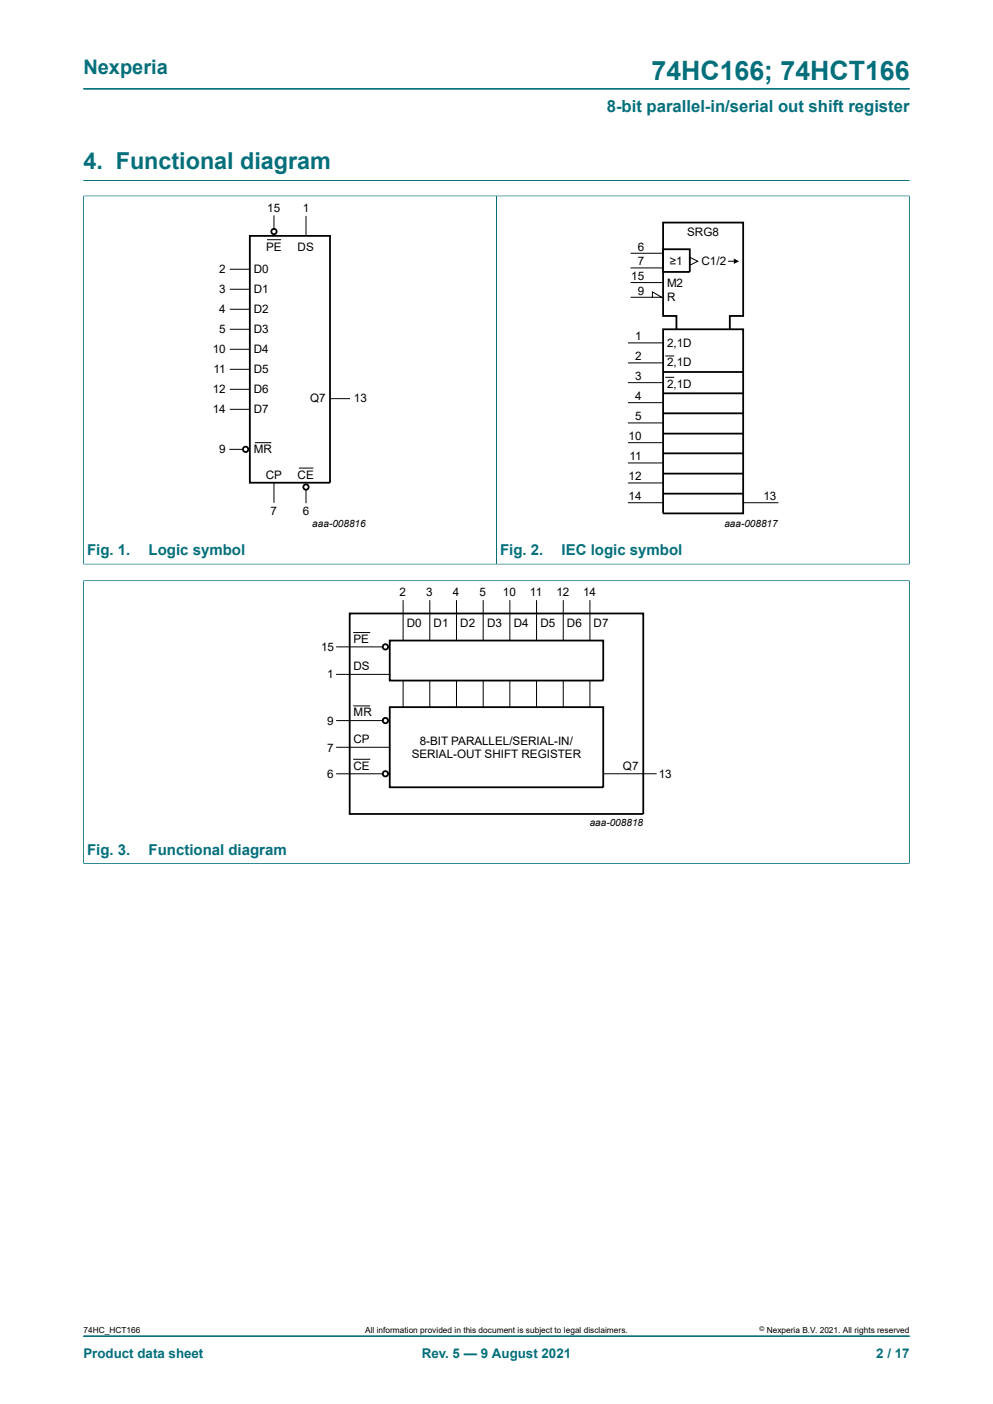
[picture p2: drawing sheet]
<svg xmlns="http://www.w3.org/2000/svg" width="210mm" height="297mm" viewBox="0 0 210 297" stroke-linecap="round" stroke-linejoin="round" font-family="sans-serif">
<path d="M17.6 18.8h174.8M17.6 38.2h174.8M17.6 41.5h174.8M17.6 41.4v78M105 41.5v77.8M192.4 41.4v78M17.6 119.3h174.8M17.6 122.9h174.8M17.6 122.8v59.9M192.4 122.8v59.9M17.6 182.6h174.8M17.6 282.6h174.8" fill="none" stroke="#036f7b" stroke-width=".21"/>
<g fill="none" stroke="#000" stroke-width=".21">
<path d="M48.6 57h4.2M56.5 50.7h2.9M57.9 45.7v2.7M64.7 45.7v4.2M133.5 56.7h6.7M133.5 53.6h6.7M133.5 59.8h6.7M145.9 54.4l1.7 .9-1.7 .8zM154.1 55.3h1.7M48.6 61.2h4.2M48.6 65.4h4.2M48.6 69.7h4.2"/>
<path d="M48.6 73.9h4.2M48.6 78.1h4.2M132.9 76.8h7.3M132.9 72.5h7.3M133.5 62.9h6.4l-1.9-1.1v1.1M140.8 75.3h1.7M140.8 79.8h1.7M48.6 82.4h4.2M48.6 86.6h4.2M48.6 95.1h2.8M53.9 93.6h3.5M63.2 99h3.1"/>
<path d="M69.8 84.3h4.2M132.9 93.6h7.3M132.9 80.9h7.3M132.9 85.2h7.3M132.9 89.5h7.3M132.9 97.9h7.3M57.9 102.1v4.2M64.7 103.6v2.7M132.9 102.2h7.3M132.9 106.3h7.3M157.2 106.3h7.3M71.2 136.8h9.8"/>
<path d="M74.8 133.8h3.4M85.2 127v8.5M90.9 127v8.5M96.5 127v8.5M102.2 127v8.5M107.8 127v8.5M113.5 127v8.5M119.1 127v8.5M124.8 127v8.5M71.2 142.7h11.2M71.2 152.4h9.8M71.2 158.1h11.2"/>
<path d="M74.8 149.3h3.4M85.2 144v5.6M90.9 144v5.6M96.5 144v5.6M102.2 144v5.6M107.8 144v5.6M113.5 144v5.6M119.1 144v5.6M124.8 144v5.6M71.2 163.7h9.8M74.8 160.6h3.4M127.6 163.7h11.3"/>
</g>
<g fill="none" stroke="#000" stroke-width=".38">
<path d="M52.8 49.9h17v52.2h-17zM140.2 52.7h5.7v4.8h-5.7zM140.2 69.7h17v38.9h-17zM140.2 78.7h17M154.3 69.6v-2.8h2.9v-19.7h-17v19.7h2.9v2.9M140.2 83.2h17M140.2 87.4h17M140.2 91.7h17M140.2 95.9h17M140.2 100.2h17M140.2 104.4h17M74 129.8h62v42.4h-62z"/>
<path d="M82.4 135.5h45.2v8.5h-45.2zM82.4 149.6h45.2v16.9h-45.2z"/>
<circle cx="57.9" cy="49" r=".56"/>
<circle cx="51.9" cy="95.1" r=".56"/>
<circle cx="64.7" cy="103" r=".56"/>
<circle cx="81.5" cy="136.8" r=".56"/>
<circle cx="81.5" cy="152.4" r=".56"/>
<circle cx="81.5" cy="163.7" r=".56"/>
</g>
<path d="M155.2 54.7l1.1 .6-1.1 .5z" fill="#000"/>
<text font-size="5.6" fill="#036f7b" x="137.8" y="16.8">74HC166; 74HCT166</text>
<text font-size="4.9" fill="#036f7b" x="17.6" y="35.9">4. Functional diagram</text>
<text font-size="4.2" fill="#036f7b" x="17.6" y="15.6">Nexperia</text>
<text font-size="3.5" fill="#036f7b" x="128.3" y="23.7">8-bit parallel-in/serial out shift register</text>
<g font-size="3.2" fill="#036f7b">
<text x="18.4" y="117.5">Fig. 1.</text>
<text x="31.4" y="117.5">Logic symbol</text>
<text x="105.8" y="117.5">Fig. 2.</text>
<text x="118.8" y="117.5">IEC logic symbol</text>
<text x="18.4" y="180.8">Fig. 3.</text>
<text x="31.4" y="180.8">Functional diagram</text>
</g>
<g font-size="2.8" fill="#036f7b">
<text x="17.6" y="287.2">Product data sheet</text>
<text x="89.2" y="287.2">Rev. 5 — 9 August 2021</text>
<text x="185.3" y="287.2">2 / 17</text>
</g>
<g font-size="2.5">
<text x="56.5" y="44.8">15</text>
<text x="64" y="44.8">1</text>
<text x="56.3" y="53">PE</text>
<text x="62.9" y="53">DS</text>
<text x="134.9" y="53">6</text>
<text x="145.3" y="49.9">SRG8</text>
<text x="46.4" y="57.8">2</text>
<text x="53.7" y="57.8">D0</text>
<text x="133.5" y="59.2">15</text>
<text x="134.9" y="56.1">7</text>
<text x="141.6" y="56.1">≥1</text>
<text x="148.4" y="56.1">C1/2</text>
<text x="46.4" y="62">3</text>
<text x="53.7" y="62">D1</text>
<text x="134.9" y="62.3">9</text>
<text x="141.1" y="63.7">R</text>
<text x="141.1" y="60.6">M2</text>
<text x="46.4" y="66.3">4</text>
<text x="46.4" y="70.5">5</text>
<text x="53.7" y="66.3">D2</text>
<text x="53.7" y="70.5">D3</text>
<text x="134.3" y="71.9">1</text>
<text x="45" y="74.7">10</text>
<text x="53.7" y="74.7">D4</text>
<text x="134.3" y="76.1">2</text>
<text x="141.1" y="73.3">2,1D</text>
<text x="141.1" y="77.5">2,1D</text>
<text x="45" y="83.2">12</text>
<text x="45.2" y="79">11</text>
<text x="53.7" y="79">D5</text>
<text x="53.7" y="83.2">D6</text>
<text x="134.3" y="80.3">3</text>
<text x="141.1" y="82">2,1D</text>
<text x="45" y="87.4">14</text>
<text x="53.7" y="87.4">D7</text>
<text x="65.6" y="85.1">Q7</text>
<text x="74.8" y="85.1">13</text>
<text x="134.3" y="84.6">4</text>
<text x="134.3" y="88.8">5</text>
<text x="46.4" y="95.9">9</text>
<text x="53.7" y="95.9">MR</text>
<text x="132.9" y="93">10</text>
<text x="56.2" y="101.3">CP</text>
<text x="62.9" y="101.3">CE</text>
<text x="132.9" y="101.5">12</text>
<text x="133.1" y="97.3">11</text>
<text x="132.9" y="105.7">14</text>
<text x="161.4" y="105.7">13</text>
<text x="57.2" y="108.9">7</text>
<text x="64" y="108.9">6</text>
<text x="84.5" y="126.1">2</text>
<text x="90.1" y="126.1">3</text>
<text x="95.8" y="126.1">4</text>
<text x="101.4" y="126.1">5</text>
<text x="106.4" y="126.1">10</text>
<text x="112.1" y="126.1">11</text>
<text x="117.7" y="126.1">12</text>
<text x="123.3" y="126.1">14</text>
<text x="67.9" y="137.6">15</text>
<text x="74.7" y="136">PE</text>
<text x="86" y="132.7">D0</text>
<text x="91.7" y="132.7">D1</text>
<text x="97.3" y="132.7">D2</text>
<text x="103" y="132.7">D3</text>
<text x="108.7" y="132.7">D4</text>
<text x="114.3" y="132.7">D5</text>
<text x="119.9" y="132.7">D6</text>
<text x="125.5" y="132.7">D7</text>
<text x="69.2" y="143.5">1</text>
<text x="74.7" y="141.7">DS</text>
<text x="69.2" y="153.4">9</text>
<text x="74.7" y="151.5">MR</text>
<text x="69.2" y="159">7</text>
<text x="74.7" y="157.2">CP</text>
<text x="87.1" y="160.4">SERIAL-OUT SHIFT REGISTER</text>
<text x="88.8" y="157.5">8-BIT PARALLEL/SERIAL-IN/</text>
<text x="69.2" y="164.6">6</text>
<text x="74.7" y="162.8">CE</text>
<text x="131.7" y="162.8">Q7</text>
<text x="139.3" y="164.6">13</text>
</g>
<g font-size="2.1">
<text x="66" y="111.4">aaa-008816</text>
<text x="153.2" y="111.4">aaa-008817</text>
<text x="124.7" y="174.7">aaa-008818</text>
</g>
<g font-size="1.8">
<text x="17.6" y="282">74HC_HCT166</text>
<text x="77.2" y="282">All information provided in this document is subject to legal disclaimers.</text>
<text x="162.2" y="282">Nexperia B.V. 2021. All rights reserved</text>
</g>
<text font-size="1.4" x="160.6" y="281.6">©</text>
</svg>
